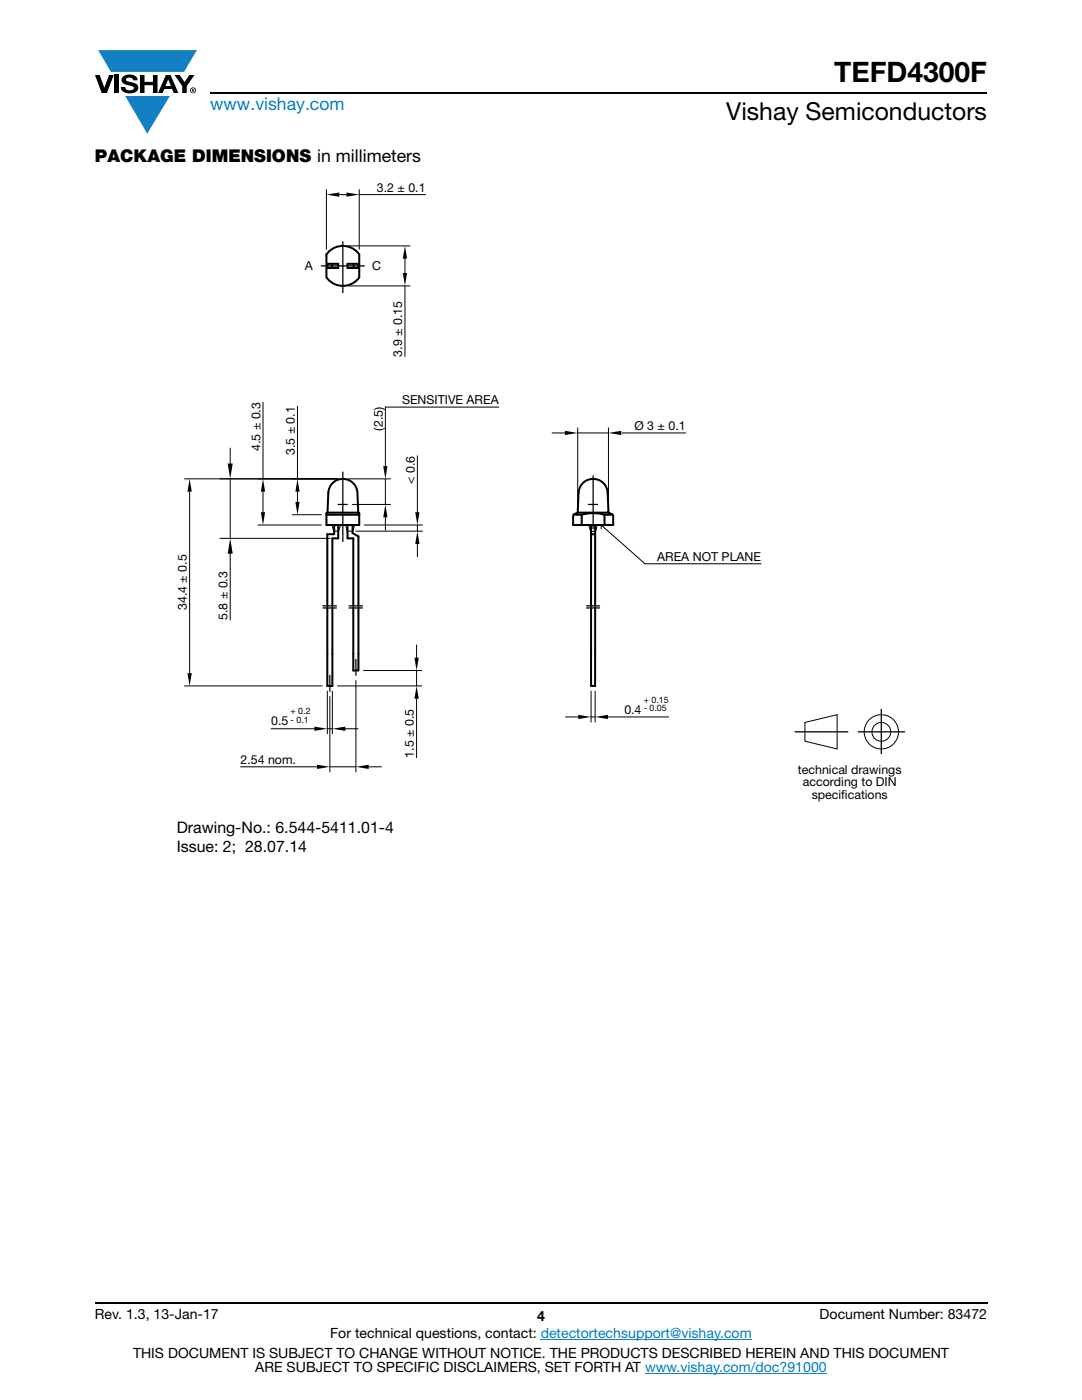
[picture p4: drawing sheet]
<svg xmlns="http://www.w3.org/2000/svg" width="216mm" height="279mm" viewBox="0 0 216 279" stroke-linecap="round" stroke-linejoin="round" font-family="sans-serif">
<g fill="#147fc3">
<path d="M19.6 10h19.7l-2.6 4.3h-1.1h-13.5z"/>
<path d="M25 19.2h8.9l-4.5 7.5z"/>
</g>
<g fill="#000">
<path d="M18.9 15h1l.9 2.5 1-2.5h.9l-1.4 3.6h-1zM22.9 15h.9v3.6h-.9zM24.6 15.3a2.1 2.1 0 0 1 2.8 .3l.1 .4h-.9a.79 .79 0 0 0-.7-.5 .79 .79 0 0 0-.8 .4l.3 .3 1 .2a1.08 1.08 0 0 1 1.2 1 1.08 1.08 0 0 1-1.1 1.2 1.73 1.73 0 0 1-2.4-1.2h.9a.96 .96 0 0 0 .8 .6 .96 .96 0 0 0 .9-.4 1.31 1.31 0 0 0-1.2-.6 1.03 1.03 0 0 1-1.1-.6 1.03 1.03 0 0 1 .2-1.1zM27.9 15h.9v1.3h1.7v-1.3h.9v3.6h-.9v-1.6h-1.7v1.6h-.9zM34.8 15h1.1l.9 1.4 1-1.4h1l-1.5 2.2v1.4h-.9v-1.4z"/>
<path d="M33.6 15.9l.5 1.3h-1.1zM33.1 15l-1.6 3.6h1l.3-.8h1.5l.3 .8h1l-1.6-3.6z"/>
<path d="M38.4 17.8h.2v.2h-.2zM38.3 17.7v.7h.1v-.3l.4 .3-.2-.3 .2-.2-.1-.2z"/>
<path d="M38.1 18a.46 .46 0 0 1 .9 0 .46 .46 0 0 1-.9 0zM37.9 18a.6 .6 0 0 0 1.2 0 .6 .6 0 0 0-1.2 0z"/>
</g>
<path d="M42 18.6h155M18.9 260h178.1" fill="none" stroke="#000" stroke-width=".36"/>
<path d="M107.9 267.3h42.1M128.7 274h36.3" fill="none" stroke="#007ec4" stroke-width=".2"/>
<path d="M35.3 36.3h145.3v134.5h-145.3z" fill="#fff"/>
<g fill="none" stroke="#000" stroke-width=".4">
<path d="M65.3 52.7h2.2v.8h-2.2v-.8M65.5 50.4a4 4 0 0 1 6.2 .4v4.6a4 4 0 0 1-6.6 0v-4.6zM66.3 52.7v.8M70.5 52.7v.8M71.5 52.7h-2.2v.8h2.2v-.8M116.3 96.4a2.91 2.91 0 0 1 3.1-.6 2.91 2.91 0 0 1 1.9 2.6l.1 3.9h-6.1l.2-4.4 .3-.8zM65.1 102.7h6.6M65.1 102.4l.2-.1h6.2l.2 .1v2.4h-6.6zM65.3 102.3l.2-3.9a2.91 2.91 0 0 1 2.9-2.8 2.91 2.91 0 0 1 2.9 2.8l.2 3.9M66.7 104.8v1.8h-1.4v14.3M67.5 104.8v2.6h-1.2v13.5M69.3 104.8v2.6h1.2v13.5"/>
<path d="M70.4 104.8v1.6l1.1 .7v13.8M114.4 102.7h1.7l1.2-.2 1.3-.1 2 .3v2.1M115.3 102.3l-.9 .5v2h7.9v-2l-.9-.5M116.1 102.7v2.1M117.9 104.8v16.1M117.9 106.6h.9M118.8 104.8v16.1M120.6 102.7h1.6M65.3 121.3v15.6h1M66.3 121.3v15.6M70.5 121.3v12.5h1v-12.5M117.9 121.3v15.6h.9"/>
<path d="M118.7 130.5v6.4M118.8 121.3v9.2"/>
</g>
<g fill="none" stroke="#000" stroke-width=".25">
<path d="M64.1 53.1h4.3v5.3M68.4 48.2v4.9h4.3M68.4 94.2v13.9M118.4 95v10.5M67.5 100.7h1.8M117.4 100.7h1.8M64.4 120.9h2.7M64.4 121.3h2.7M65.8 134.8v3.2M69.6 120.9h2.7M69.6 121.3h2.7M71 131.6v3.2"/>
<path d="M117.1 120.9h2.5M117.1 121.3h2.5M158.6 146.1h10.6M171.2 146.1h9.3M175.9 141.6v8.8"/>
</g>
<g fill="none" stroke="#000" stroke-width=".2">
<path d="M65.1 37.8v12M67.7 38.8h1.4M71.7 37.8v12M71.7 38.8h13.2M69.4 57.1h12.4M69.4 49.1h12.4M80.8 51.6v2.9M80.8 57.1v14.1M36.8 95.6h30.6M37.8 98.1v36.2M45.9 89.4v3.1M45.9 95.6v11.8"/>
<path d="M52.5 80.3v15.3M52.5 98.1v4.1M59.4 81.1v14.5M59.4 98.1v2.1M69.4 95.6h8.5M76.9 81.2v11.8M76.9 95.6v5.1M76.9 81.2h22.6M83.3 91v11.2M110.2 86.4h2.5M115.3 85.4v15.9M115.3 86.4h6.1"/>
<path d="M121.4 85.4v15.9M124.1 86.4h12.7M43.9 107.4h22M45.9 110.5v13.2M51.5 104.8h12.6M58.3 102.7h5.8M66.1 104.8l.6 1.2M68 104.8l-.5 1.2h-.8M68.9 104.8l.4 1.2M70.3 100.7h7.6M70.4 105.9l-1.1 .1M70.8 104.8l-.5 1.2"/>
<path d="M71 106h13.3M72.7 104.8h11.6M76.9 103.2v2.6M83.3 104.8v1.2M83.3 108.6v2.5M117.5 104.8l.1 .4a.77 .77 0 0 0 .3 .8 .77 .77 0 0 0 .9 0M119.2 104.8l-.5 1.2M120 105.6v-.8l8.7 7.7h23.2M36.8 136.9h27.5M65.3 137.9v8.5M65.8 139v15.1M66.3 137.9v8.5"/>
<path d="M67.3 136.9h16.9M71 135.8v18.3M72.5 133.8h11.7M83.1 128.7v2.6M83.1 133.8v3.1M83.1 139.4v11.8M117.9 137.9v6.2M118.8 137.9v6.2M48 153h15.3M54.1 145.4h8.6M65.3 145.4h1M65.8 153h5.2"/>
<path d="M68.9 145.4h2.5M73.6 153h2.5M112.8 143.1h2.6M117.9 143.1h.9M121.3 143.1h12.1M160.6 144.2l6.4-1.6v6.9l-6.4-1.6z"/>
<circle cx="175.9" cy="146.1" r="3.4"/>
<circle cx="175.9" cy="146.1" r="1.88"/>
</g>
<g fill="#000">
<path d="M65.1 38.8l2.6-.4v.9zM69.1 38.4l2.6 .4-2.6 .5zM80.8 49.1l.4 2.5h-.8zM80.4 54.5h.8l-.4 2.6zM37.8 95.6l.5 2.5h-.9zM45.4 92.5h1l-.5 3.1zM52.5 95.6l.4 2.5h-.8zM59.4 95.6l.4 2.5h-.9zM76.5 93h.8l-.4 2.6zM112.7 86l2.6 .4-2.6 .4zM121.4 86.4l2.6-.4v.8zM45.9 107.4l.5 3.1h-1z"/>
<path d="M52.1 102.2h.8l-.4 2.6zM58.9 100.2h.9l-.4 2.5zM76.9 100.7l.4 2.5h-.8zM83.3 106l.4 2.6h-.8zM82.9 102.2h.8l-.4 2.6zM37.4 134.3h.9l-.5 2.6zM82.7 131.3h.9l-.5 2.5zM83.1 136.9l.5 2.5h-.9zM62.7 145l2.6 .4-2.6 .5zM63.3 152.6l2.5 .4-2.5 .5zM66.3 145.4l2.6-.4v.9zM71 153l2.6-.4v.9z"/>
<path d="M115.4 142.7l2.5 .4-2.5 .4zM118.8 143.1l2.5-.4v.8z"/>
</g>
<text font-size="5.6" x="166.4" y="16.4">TEFD4300F</text>
<text font-size="4.9" x="144.9" y="24">Vishay Semiconductors</text>
<text font-size="3.5" fill="#007ec4" x="42" y="21.9">www.vishay.com</text>
<text font-size="3.5" x="18.9" y="32.3">PACKAGE DIMENSIONS in millimeters</text>
<g font-size="3.2">
<text x="35.3" y="166.3">Drawing-No.: 6.544-5411.01-4</text>
<text x="35.3" y="170.1">I</text>
<text x="36.1" y="170.1">ssue: 2; 28.07.14</text>
</g>
<g font-size="2.8">
<text x="18.9" y="263.3">Rev. 1.3, 13-Jan-17</text>
<text x="107.2" y="263.6">4</text>
<text x="163.6" y="263.3">Document Number: 83472</text>
<text x="65.9" y="267.1">For technical questions, contact: detectortechsupport@vishay.com</text>
<text x="26.5" y="271">THIS DOCUMENT IS SUBJECT TO CHANGE WITHOUT NOTICE. THE PRODUCTS DESCRIBED HEREIN AND THIS DOCUMENT</text>
<text x="50.9" y="273.8">ARE SUBJECT TO SPECIFIC DISCLAIMERS, SET FORTH AT www.vishay.com/doc?91000</text>
</g>
<g font-size="2.5">
<text x="75.2" y="38.3">3.2 ± 0.1</text>
<text x="60.8" y="53.9">A</text>
<text x="74.2" y="53.9">C</text>
<text x="80.3" y="71.2" transform="rotate(-90 80.3 71.2)">3.9 ± 0.15</text>
<text x="80.2" y="80.7">SENSITIVE AREA</text>
<text x="52" y="90" transform="rotate(-90 52 90)">4.5 ± 0.3</text>
<text x="76.4" y="85.9" transform="rotate(-90 76.4 85.9)">(2.5)</text>
<text x="126.6" y="85.9">Ø 3 ± 0.1</text>
<text x="58.8" y="90.8" transform="rotate(-90 58.8 90.8)">3.5 ± 0.1</text>
<text x="82.8" y="96.6" transform="rotate(-90 82.8 96.6)">&lt; 0.6</text>
<text x="131.1" y="112">AREA NOT PLANE</text>
<text x="37.3" y="121.8" transform="rotate(-90 37.3 121.8)">34.4 ± 0.5</text>
<text x="45.4" y="123.7" transform="rotate(-90 45.4 123.7)">5.8 ± 0.3</text>
<text x="124.6" y="142.4">0.4</text>
<text x="54.1" y="144.8">0.5</text>
<text x="48" y="152.5">2.54 nom.</text>
<text x="82.6" y="151.2" transform="rotate(-90 82.6 151.2)">1.5 ± 0.5</text>
<text x="159.2" y="154.5">technical drawings</text>
<text x="160.2" y="156.9">according to DIN</text>
<text x="162" y="159.4">specif</text>
<text x="167.9" y="159.4">ications</text>
</g>
<g font-size="1.8">
<text x="58" y="142.6">+ 0.2</text>
<text x="128.4" y="140.2">+ 0.15</text>
<text x="128.4" y="142">- 0.05</text>
<text x="58" y="144.3">- 0.1</text>
</g>
</svg>
